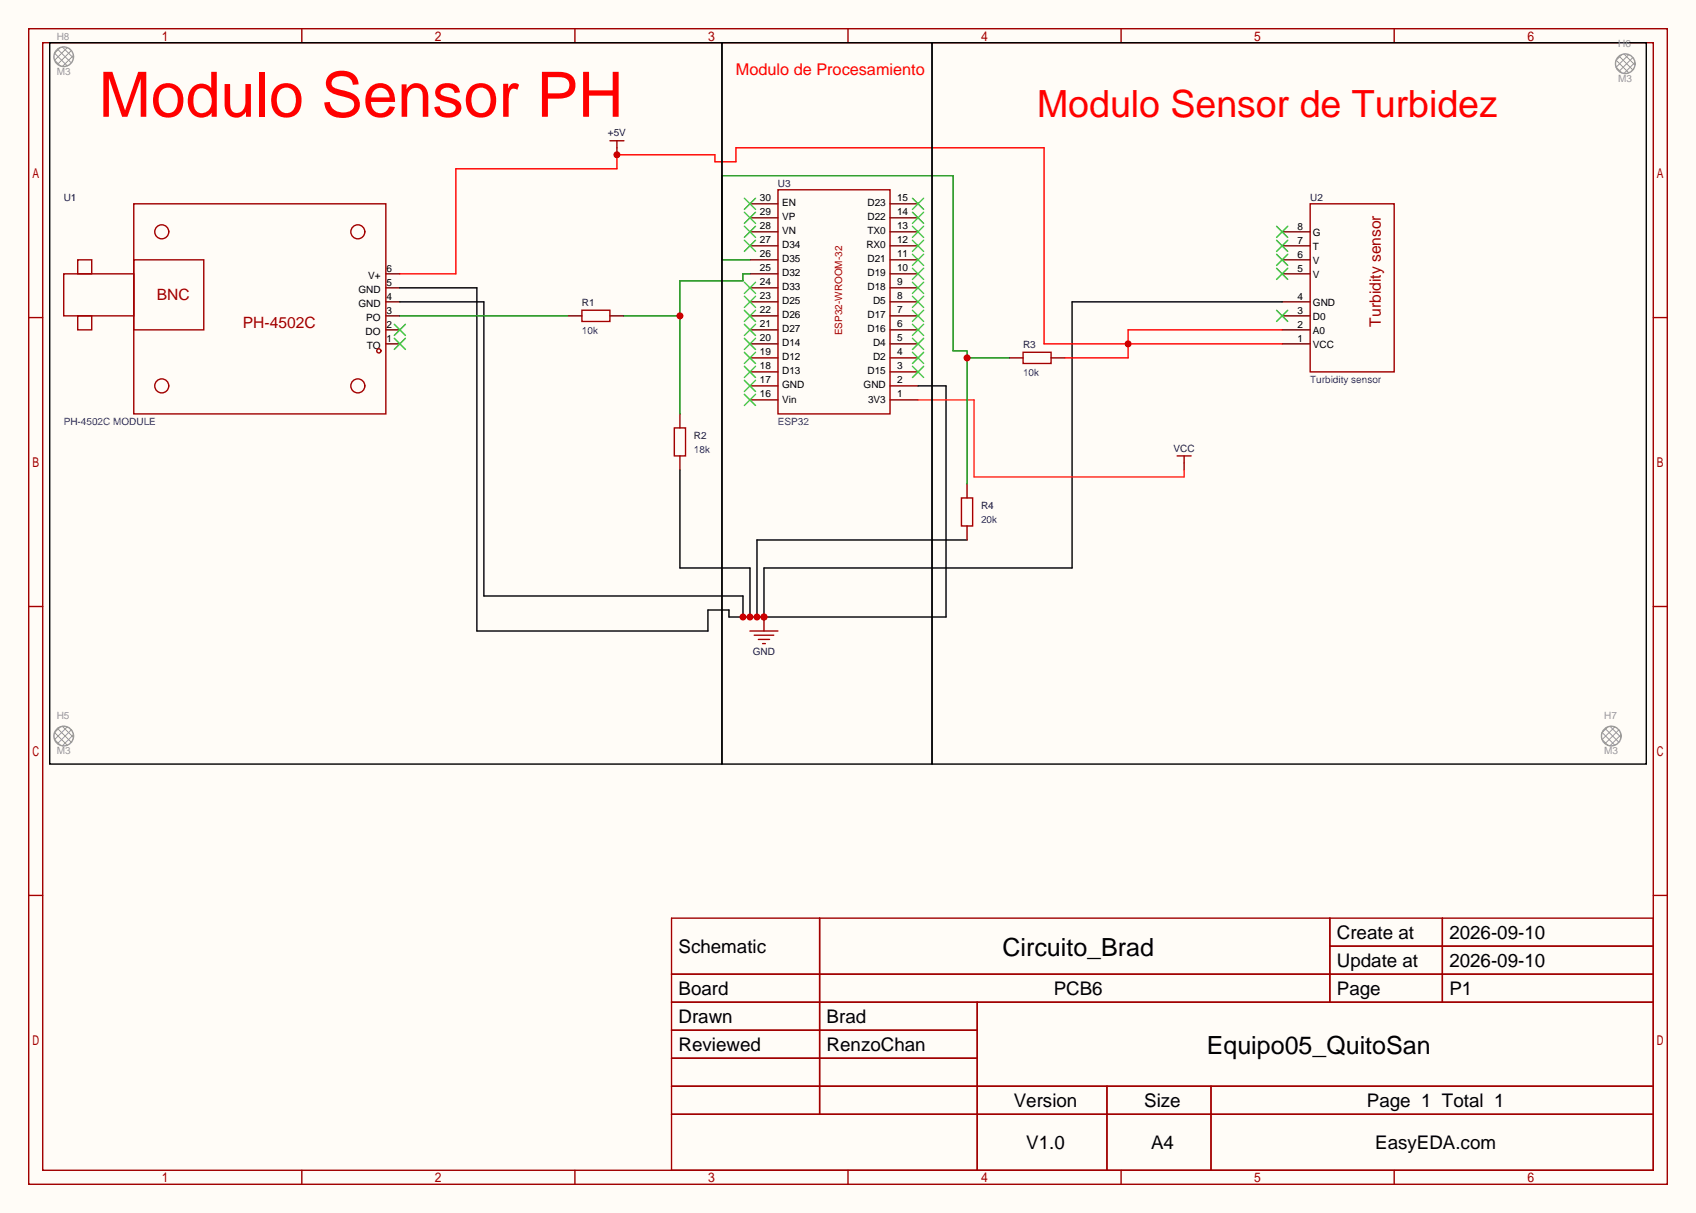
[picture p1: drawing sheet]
<svg xmlns="http://www.w3.org/2000/svg" width="308mm" height="220mm" viewBox="0 0 308 220" stroke-linecap="round" stroke-linejoin="round" font-family="sans-serif">
<path d="M0 0h307.6v220h-307.6z" fill="#fffcf7"/>
<g fill="none" stroke="#a10000" stroke-width=".25">
<path d="M5.2 5.2h297.2v209.6h-297.2zM7.7 7.7h292.1v204.5h-292.1zM54.7 5.2v2.5M104.3 5.2v2.5M153.8 5.2v2.5M203.3 5.2v2.5M252.9 5.2v2.5M24.3 37h45.7v38.1h-45.7zM141.1 34.4h20.3v40.7h-20.3zM237.6 37h15.3v30.4h-15.3zM5.2 57.6h2.5M11.6 49.7h12.7v7.6h-12.7z"/>
<path d="M14.1 57.3h2.5v2.5h-2.5zM14.1 47.1h2.5v2.6h-2.5zM24.3 47.1h12.7v12.7h-12.7zM299.8 57.6h2.6M5.2 110h2.5M299.8 110h2.6M5.2 162.4h2.5M121.8 166.5h178v45.7h-178zM121.8 176.7h178M148.7 166.5v35.6M241.2 166.5v15.2M241.2 171.6h58.6"/>
<path d="M261.6 166.5v15.2M299.8 162.4h2.6M121.8 181.7h178M121.8 186.8h55.4M121.8 197h178M121.8 191.9h55.4M177.2 181.7v30.5M200.8 197v15.2M219.6 197v15.2M54.7 212.2v2.6M104.3 212.2v2.6M121.8 202.1h178"/>
<path d="M153.8 212.2v2.6M203.3 212.2v2.6M252.9 212.2v2.6"/>
<circle cx="29.3" cy="42" r="1.27"/>
<circle cx="64.9" cy="42" r="1.27"/>
<circle cx="29.3" cy="70" r="1.27"/>
<circle cx="64.9" cy="70" r="1.27"/>
<circle cx="68.7" cy="63.6" r=".38"/>
</g>
<g fill="none" stroke="#870000" stroke-width=".25">
<path d="M136 37h5.1M136 39.5h5.1M161.4 37h5.1M161.4 39.5h5.1M70 49.7h2.5M70 52.2h2.5M70 54.7h2.5M70 57.3h2.5M70 59.8h2.5M136 49.7h5.1M136 52.2h5.1M136 54.7h5.1"/>
<path d="M136 57.3h5.1M136 59.8h5.1M136 47.1h5.1M136 44.6h5.1M136 42h5.1M161.4 49.7h5.1M161.4 52.2h5.1M161.4 54.7h5.1M161.4 57.3h5.1M161.4 59.8h5.1M161.4 47.1h5.1M161.4 44.6h5.1"/>
<path d="M161.4 42h5.1M232.5 49.7h5.1M232.5 54.7h5.1M232.5 57.3h5.1M232.5 59.8h5.1M232.5 47.1h5.1M232.5 44.6h5.1M232.5 42h5.1M70 62.4h2.5M136 62.4h5.1M136 64.9h5.1M136 67.4h5.1"/>
<path d="M136 70h5.1M136 72.5h5.1M161.4 62.4h5.1M161.4 64.9h5.1M161.4 67.4h5.1M161.4 70h5.1M161.4 72.5h5.1M232.5 62.4h5.1"/>
</g>
<g fill="none" stroke="#3c3" stroke-width=".25">
<path d="M135 35.9l2 2.1M135 38.5l2 2M137 35.9l-2 2.1M137 38.5l-2 2M165.5 35.9l2 2.1M165.5 38.5l2 2M167.5 35.9l-2 2.1M167.5 38.5l-2 2M71.5 58.8l2 2M73.5 58.8l-2 2M135 41l2 2.1M135 43.6l2 2"/>
<path d="M135 51.2l2 2M135 53.7l2 2.1M135 56.3l2 2M135 58.8l2 2M137 41l-2 2.1M137 43.6l-2 2M137 51.2l-2 2M137 53.7l-2 2.1M137 56.3l-2 2M137 58.8l-2 2M165.5 41l2 2.1M165.5 43.6l2 2"/>
<path d="M165.5 46.1l2 2M165.5 48.6l2 2.1M165.5 51.2l2 2M165.5 53.7l2 2.1M165.5 56.3l2 2M165.5 58.8l2 2M167.5 41l-2 2.1M167.5 43.6l-2 2M167.5 46.1l-2 2M167.5 48.6l-2 2.1M167.5 51.2l-2 2M167.5 53.7l-2 2.1"/>
<path d="M167.5 56.3l-2 2M167.5 58.8l-2 2M231.5 56.3l2.1 2M231.5 48.6l2.1 2.1M231.5 46.1l2.1 2M231.5 43.6l2.1 2M231.5 41l2.1 2.1M233.6 56.3l-2.1 2M233.6 48.6l-2.1 2.1M233.6 46.1l-2.1 2M233.6 43.6l-2.1 2M233.6 41l-2.1 2.1"/>
<path d="M71.5 61.3l2 2.1M73.5 61.3l-2 2.1M135 61.3l2 2.1M135 63.9l2 2M135 66.4l2 2.1M135 69l2 2M135 71.5l2 2M137 61.3l-2 2.1M137 63.9l-2 2M137 66.4l-2 2.1M137 69l-2 2M137 71.5l-2 2"/>
<path d="M165.5 61.3l2 2.1M165.5 63.9l2 2M165.5 66.4l2 2.1M167.5 61.3l-2 2.1M167.5 63.9l-2 2M167.5 66.4l-2 2.1"/>
</g>
<path d="M72.5 52.2h14v62.2h41.9v-3.8h3.8v1.3h39.4v-41.9h-5.1M72.5 54.7h15.3v53.4h46.9v3.8M232.5 54.7h-38.1v48.3h-55.8v8.9M123.3 85.2v17.8h12.7v8.9M175.4 97.9h-38.1v14" fill="none" stroke="#000" stroke-width=".25"/>
<g fill="#c00">
<circle cx="138.6" cy="111.9" r=".63"/>
<circle cx="137.3" cy="111.9" r=".63"/>
<circle cx="136" cy="111.9" r=".63"/>
<circle cx="134.7" cy="111.9" r=".63"/>
</g>
<path d="M105.5 56.3h5.1v2h-5.1zM122.3 77.6h2v5.1h-2zM185.5 63.9h5.1v2h-5.1zM174.4 90.3h2v5.1h-2z" fill="none" stroke="#a10000" stroke-width=".25"/>
<path d="M103 57.3h2.5M110.6 57.3h2.6M123.3 75.1v2.5M183 64.9h2.5M190.6 64.9h2.6M123.3 82.7v2.5M175.4 87.8v2.5M175.4 95.4v2.5M138.6 111.9v2.5" fill="none" stroke="#870000" stroke-width=".25"/>
<path d="M72.5 57.3h30.5" fill="none" stroke="#008700" stroke-width=".25"/>
<circle cx="138.6" cy="111.9" r=".63" fill="#c00"/>
<path d="M110.6 25.5h2.6M111.9 25.5v1.3M213.5 82.7h2.5M214.8 82.7v1.2M136 114.4h5.1M136.8 115.2h3.5M137.5 116h2.1M138.3 116.7h.5" fill="none" stroke="#a10000" stroke-width=".25"/>
<path d="M111.9 26.8v1.3M214.8 83.9v1.3" fill="none" stroke="#870000" stroke-width=".25"/>
<path d="M72.5 49.7h10.2v-19.1h29.2v-2.5h17.8v1.2h3.8v-2.5h55.9v35.6h43.1M232.5 59.8h-27.9v5.1h-11.4" fill="none" stroke="#f00" stroke-width=".25"/>
<g fill="#c00">
<circle cx="111.9" cy="28.1" r=".63"/>
<circle cx="204.6" cy="62.4" r=".63"/>
</g>
<path d="M166.5 72.5h10.2v14h38.1v-1.3" fill="none" stroke="#f30" stroke-width=".25"/>
<path d="M113.2 57.3h10.1M136 49.7h-1.3v1.2h-11.4v24.2" fill="none" stroke="#008700" stroke-width=".25"/>
<circle cx="123.3" cy="57.3" r=".63" fill="#c00"/>
<path d="M136 47.1h-5.1v-15.2h41.9v31.7h2.6v24.2M175.4 64.9h7.6" fill="none" stroke="#008700" stroke-width=".25"/>
<circle cx="175.4" cy="64.9" r=".63" fill="#c00"/>
<path d="M9 7.7h121.9v130.9h-121.9zM130.9 7.7h38.1v130.9h-38.1zM169 7.7h129.6v130.9h-129.6z" fill="none" stroke="#000" stroke-width=".25"/>
<g fill="none" stroke="#999" stroke-width=".18">
<path d="M10.4 8.9l2.5 2.5M10.9 8.6l-1 1.1 2.3 2.2M11.3 8.5l2 2M12.2 8.6l-2.3 2.3 1 1.1M12.9 9.2l-2.5 2.5M13.3 10l-2 2M293.1 12.2l1 1M293.1 10.9l2.3 2.3M293.6 10.2l2.5 2.5M294.1 9.9l-1 1M294.5 9.8l2 2M295.4 9.9l-2.3 2.3"/>
<path d="M296.1 10.4l-2.5 2.5M296.5 11.3l-2 2M10.4 132.1l2.5 2.5M10.9 131.8l-1 1.1 2.3 2.2M11.3 131.7l2 2M12.2 131.8l-2.3 2.3 1 1M12.9 132.4l-2.5 2.5M13.3 133.2l-2 2M290.6 134.1l1 1M290.6 132.8l2.3 2.3M291.1 132.1l2.5 2.5M291.6 131.8l-1 1.1"/>
<path d="M292 131.7l2 2M292.9 131.8l-2.3 2.3M293.6 132.4l-2.5 2.5M294 133.2l-2 2"/>
</g>
<g fill="none" stroke="#999" stroke-width=".25">
<circle cx="11.6" cy="10.3" r="1.78"/>
<circle cx="294.8" cy="11.6" r="1.78"/>
<circle cx="11.6" cy="133.5" r="1.78"/>
<circle cx="292.2" cy="133.5" r="1.78"/>
</g>
<text font-size="11.3" fill="#f00" x="17.9" y="21.2">Modulo Sensor PH</text>
<text font-size="6.8" fill="#f00" x="188.1" y="21.2">Modulo Sensor de Turbidez</text>
<g font-size="4.5">
<text x="181.8" y="173.3">Circuito_Brad</text>
<text x="218.9" y="191.1">Equipo05_QuitoSan</text>
</g>
<g font-size="3.4">
<text x="123.1" y="172.7">Schematic</text>
<text x="242.5" y="170.2">Create at</text>
<text x="262.9" y="170.2">2026-09-10</text>
<text x="242.5" y="175.3">Update at</text>
<text x="262.9" y="175.3">2026-09-10</text>
<text x="123.1" y="180.4">Board</text>
<text x="123.1" y="185.4">Drawn</text>
<text x="149.9" y="185.4">Brad</text>
<text x="191.1" y="180.4">PCB6</text>
<text x="242.5" y="180.4">Page</text>
<text x="262.9" y="180.4">P1</text>
<text x="123.1" y="190.5">Reviewed</text>
<text x="149.9" y="190.5">RenzoChan</text>
<text x="183.9" y="200.7">Version</text>
<text x="207.5" y="200.7">Size</text>
<text x="247.9" y="200.7">Page 1 Total 1</text>
<text x="186.1" y="208.3">V1.0</text>
<text x="208.8" y="208.3">A4</text>
<text x="249.4" y="208.3">EasyEDA.com</text>
</g>
<text font-size="2.9" fill="#f00" x="133.5" y="13.6">Modulo de Procesamiento</text>
<g font-size="2.8" fill="#a00000">
<text x="28.4" y="54.4">BNC</text>
<text x="44" y="59.5">PH-4502C</text>
<text x="250.4" y="59.2" transform="rotate(-90 250.4 59.2)">Turbidity sensor</text>
</g>
<g font-size="1.8" fill="#999">
<text x="10.3" y="7.2">H8</text>
<text x="293.5" y="8.5">H6</text>
<text x="10.3" y="13.6">M3</text>
<text x="293.5" y="14.8">M3</text>
<text x="10.3" y="130.4">H5</text>
<text x="291" y="130.4">H7</text>
<text x="10.3" y="136.7">M3</text>
<text x="291" y="136.7">M3</text>
</g>
<g font-size="1.8" fill="#000080">
<text x="110.2" y="24.7">+5V</text>
<text x="141.1" y="33.9">U3</text>
<text x="11.6" y="36.4">U1</text>
<text x="237.6" y="36.4">U2</text>
<text x="105.5" y="55.5">R1</text>
<text x="185.5" y="63.1">R3</text>
<text x="125.9" y="79.6">R2</text>
<text x="212.8" y="81.9">VCC</text>
<text x="177.9" y="92.3">R4</text>
<text x="136.5" y="118.7">GND</text>
</g>
<g font-size="1.8">
<text x="137.8" y="36.4">30</text>
<text x="137.8" y="39">29</text>
<text x="137.8" y="41.5">28</text>
<text x="141.9" y="37.4">EN</text>
<text x="141.9" y="40">VP</text>
<text x="157.3" y="37.4">D23</text>
<text x="157.3" y="40">D22</text>
<text x="162.7" y="36.4">15</text>
<text x="162.7" y="39">14</text>
<text x="162.7" y="41.5">13</text>
<text x="235.3" y="41.7">8</text>
<text x="137.8" y="44">27</text>
<text x="137.8" y="46.6">26</text>
<text x="141.9" y="42.5">VN</text>
<text x="141.9" y="45">D34</text>
<text x="141.9" y="47.6">D35</text>
<text x="157.1" y="45">RX0</text>
<text x="157.3" y="42.5">TX0</text>
<text x="157.3" y="47.6">D21</text>
<text x="162.7" y="44">12</text>
<text x="162.7" y="46.6">11</text>
<text x="235.3" y="46.8">6</text>
<text x="235.3" y="44.3">7</text>
<text x="238.1" y="47.8">V</text>
<text x="238.1" y="45.3">T</text>
<text x="238.1" y="42.7">G</text>
<text x="65" y="53.2">GND</text>
<text x="66.8" y="50.6">V+</text>
<text x="70.1" y="49.3">6</text>
<text x="70.1" y="51.9">5</text>
<text x="137.8" y="49.1">25</text>
<text x="137.8" y="51.7">24</text>
<text x="141.9" y="50.1">D32</text>
<text x="141.9" y="52.7">D33</text>
<text x="157.3" y="50.1">D19</text>
<text x="157.3" y="52.7">D18</text>
<text x="162.7" y="49.1">10</text>
<text x="162.7" y="51.7">9</text>
<text x="235.3" y="49.3">5</text>
<text x="238.1" y="50.4">V</text>
<text x="65" y="55.7">GND</text>
<text x="66.4" y="58.2">PO</text>
<text x="70.1" y="54.4">4</text>
<text x="70.1" y="57">3</text>
<text x="70.1" y="59.5">2</text>
<text x="137.8" y="54.2">23</text>
<text x="137.8" y="56.7">22</text>
<text x="137.8" y="59.3">21</text>
<text x="141.9" y="55.2">D25</text>
<text x="141.9" y="57.7">D26</text>
<text x="157.3" y="57.7">D17</text>
<text x="158.3" y="55.2">D5</text>
<text x="162.7" y="54.2">8</text>
<text x="162.7" y="56.7">7</text>
<text x="162.7" y="59.3">6</text>
<text x="235.3" y="59.5">2</text>
<text x="235.3" y="57">3</text>
<text x="235.3" y="54.4">4</text>
<text x="238.1" y="58">D0</text>
<text x="238.1" y="55.4">GND</text>
<text x="66.3" y="60.8">DO</text>
<text x="66.5" y="63.3">TO</text>
<text x="70.1" y="62">1</text>
<text x="137.8" y="61.8">20</text>
<text x="137.8" y="64.4">19</text>
<text x="141.9" y="60.3">D27</text>
<text x="141.9" y="62.8">D14</text>
<text x="141.9" y="65.4">D12</text>
<text x="157.3" y="60.3">D16</text>
<text x="158.3" y="62.8">D4</text>
<text x="158.3" y="65.4">D2</text>
<text x="162.7" y="61.8">5</text>
<text x="162.7" y="64.4">4</text>
<text x="235.3" y="62">1</text>
<text x="238.1" y="63.1">VCC</text>
<text x="238.1" y="60.5">A0</text>
<text x="137.8" y="66.9">18</text>
<text x="137.8" y="69.4">17</text>
<text x="137.8" y="72">16</text>
<text x="141.9" y="67.9">D13</text>
<text x="141.9" y="70.4">GND</text>
<text x="156.6" y="70.4">GND</text>
<text x="157.3" y="67.9">D15</text>
<text x="162.7" y="66.9">3</text>
<text x="162.7" y="69.4">2</text>
<text x="162.7" y="72">1</text>
<text x="141.9" y="73">Vin</text>
<text x="157.4" y="73">3V3</text>
</g>
<g font-size="1.8" fill="#00f">
<text x="105.5" y="60.5">10k</text>
<text x="185.5" y="68.2">10k</text>
<text x="237.6" y="69.4">Turbidity sensor</text>
<text x="11.6" y="77.1">PH-4502C MODULE</text>
<text x="141.1" y="77.1">ESP32</text>
<text x="125.9" y="82.1">18k</text>
<text x="177.9" y="94.8">20k</text>
</g>
<text font-size="1.8" fill="#a00000" x="152.7" y="60.8" transform="rotate(-90 152.7 60.8)">ESP32-WROOM-32</text>
</svg>
